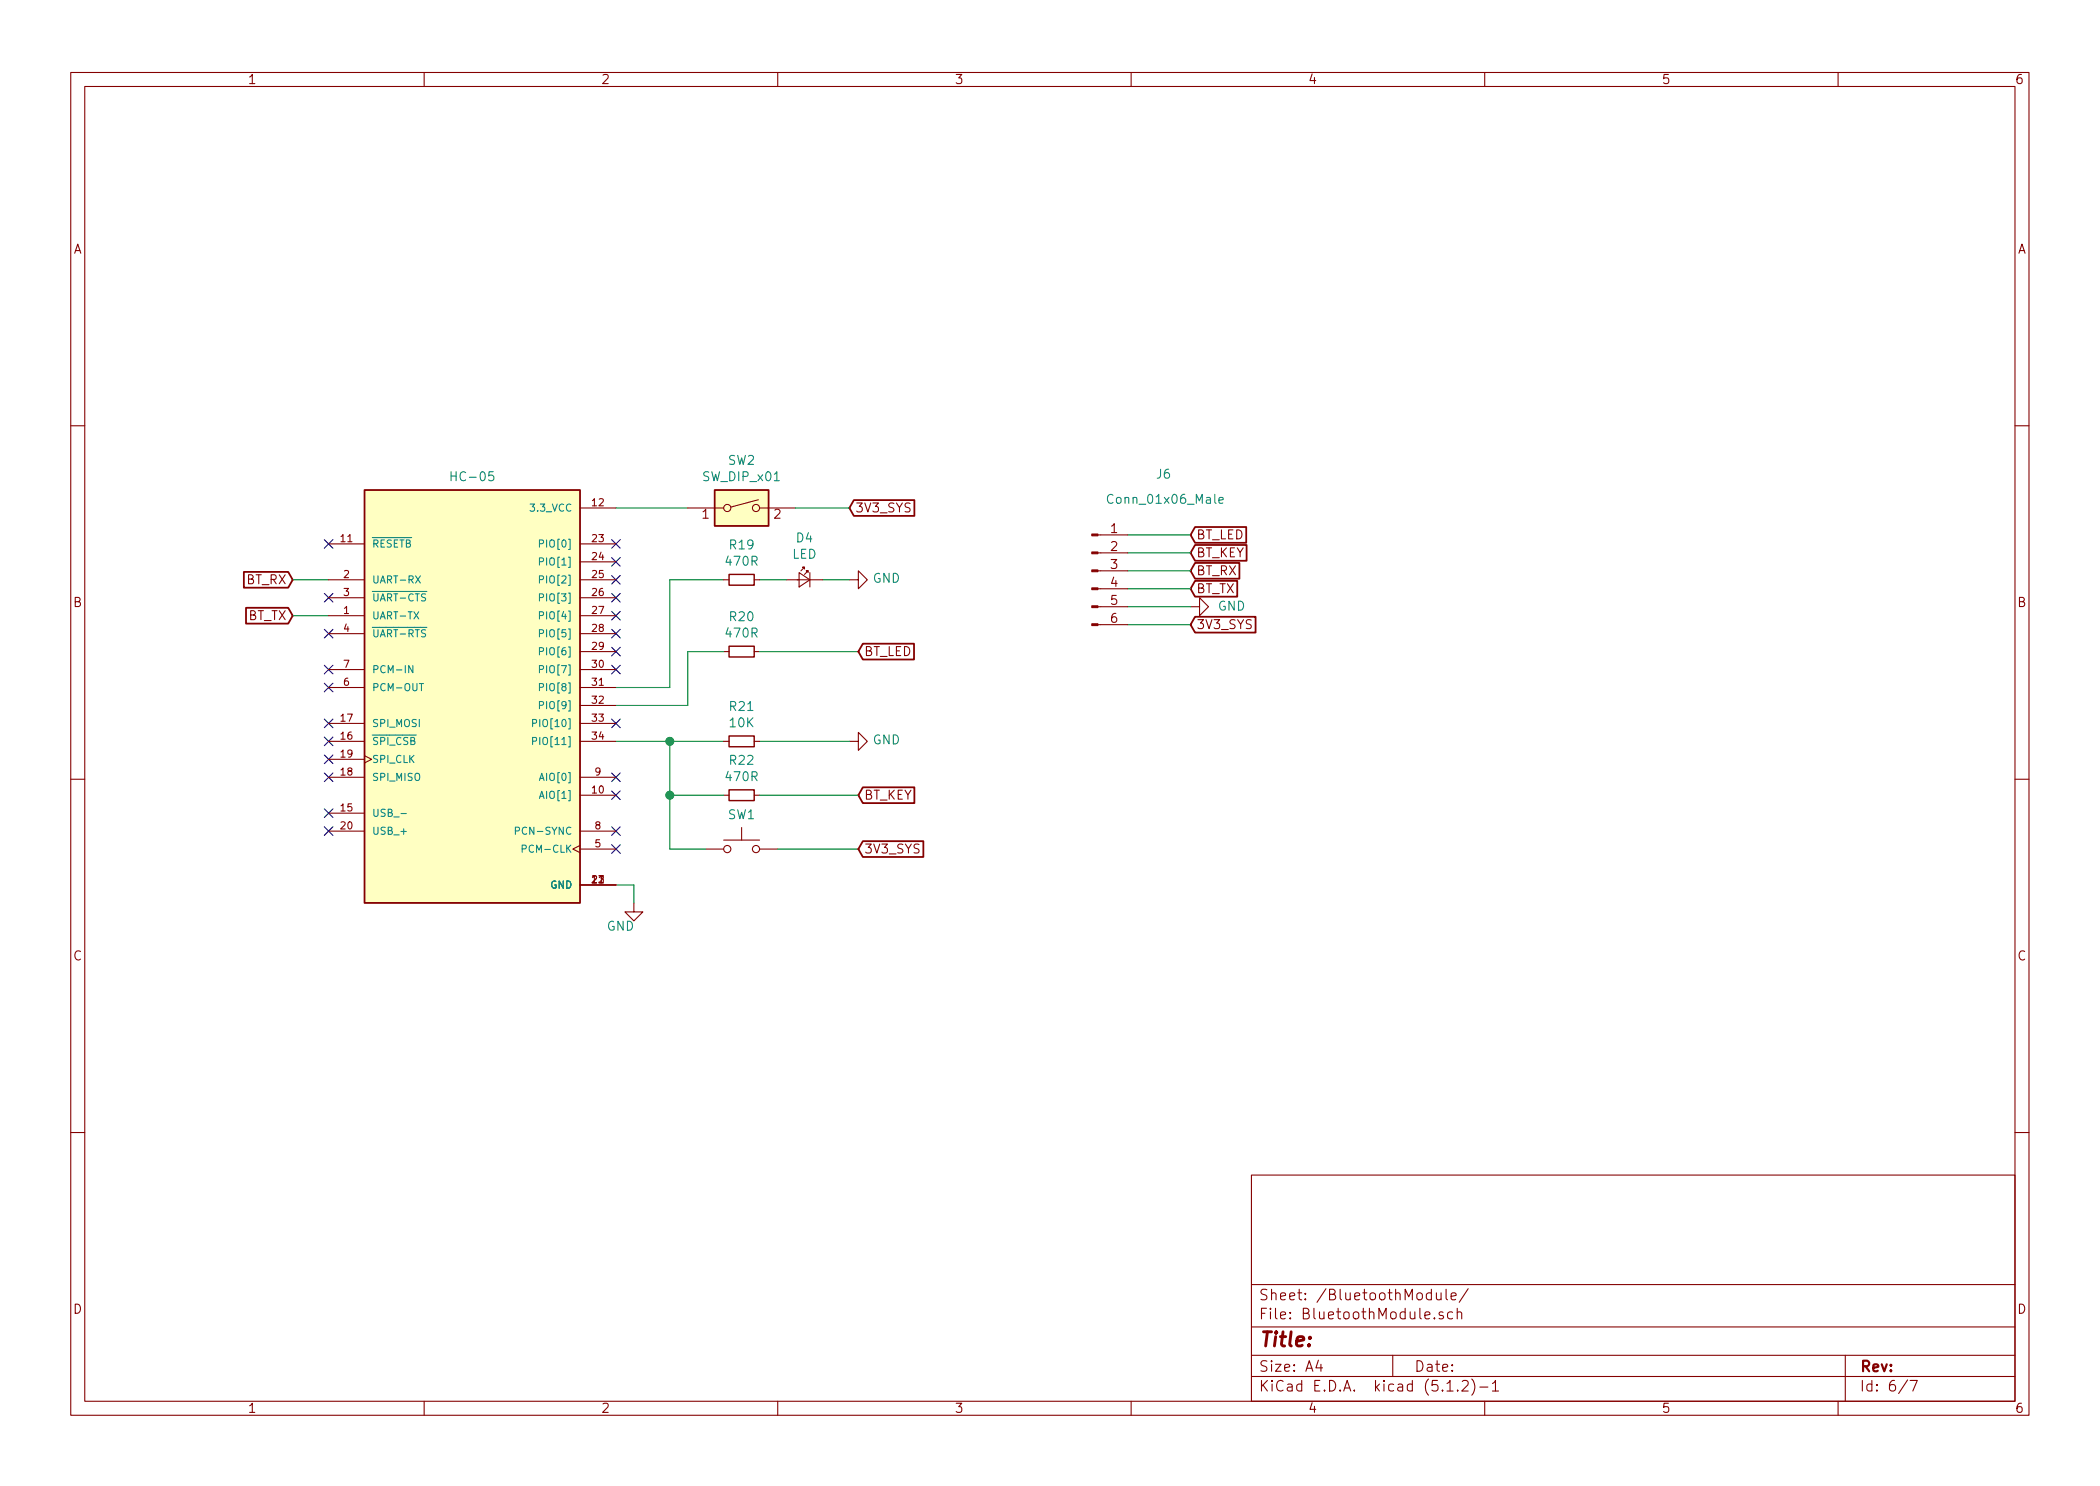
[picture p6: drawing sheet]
<svg xmlns="http://www.w3.org/2000/svg" width="297mm" height="210mm" viewBox="0 0 297 210" stroke-linecap="round" stroke-linejoin="round" font-family="sans-serif">
<g fill="none" stroke="#840000" stroke-width=".15">
<path d="M10 10.3h277v189.9h-277zM12 12.2h273v186.1h-273zM60 10.3v1.9M110 10.3v1.9M160 10.3v1.9M210 10.3v1.9M260 10.3v1.9M10 60.2h2M46.5 77h5.1M82 77h5.1M82 71.9h5.1M82 79.5h5.1"/>
<path d="M97.3 71.9h5.1M107.3 70.7l-3.9 1M107.4 71.9h5.1M155.3 78.2h4.2M155.3 75.7h4.2M285 60.2h2M46.5 82h5.1M46.5 87.1h5.1M46.5 84.6h5.1M46.5 89.7h5.1M46.5 94.7h5.1M46.5 97.3h5.1"/>
<path d="M82 92.2h5.1M82 82h5.1M82 87.1h5.1M82 84.6h5.1M82 89.7h5.1M82 94.7h5.1M82 97.3h5.1M82 99.8h5.1M102.4 92.2h.7M102.4 82h.7M106.7 92.2h.7M106.7 82h.7"/>
<path d="M111.3 82h5M113 81l1.6 1-1.6 1.1zM113.8 80.5v-.2h-.3h.3l-.5 .5M114.3 81v-.2h-.3h.3l-.5 .5M114.6 81v2.1M120.1 82h1.3v-1.2l1.3 1.2-1.3 1.3v-1.3M155.3 88.4h4.2M155.3 85.8h4.2M155.3 83.3h4.2M155.3 80.8h4.2M168.4 85.8h1.3v-1.2l1.2 1.2-1.2 1.3v-1.3M10 110.3h2"/>
<path d="M46.5 104.9h5.1M46.5 115.1h5.1M46.5 102.4h5.1M46.5 110h5.1M46.5 107.4h5.1M46.5 117.6h5.1M51.6 106.9l1 .5-1 .5M82 119.6l-1 .5 1 .5M82 112.5h5.1M82 104.9h5.1M82 102.4h5.1M82 110h5.1"/>
<path d="M82 117.6h5.1M102.4 118.9h5M102.4 112.5h.7M102.4 104.9h.7M104.9 117.1v1.8M106.7 112.5h.7M106.7 104.9h.7M120.1 104.9h1.3v-1.3l1.3 1.3-1.3 1.3v-1.3M285 110.3h2M82 120.1h5.1M82 125.2h5.1M89.7 127.8v1.2h1.2l-1.2 1.3-1.3-1.3h1.3"/>
<path d="M99.8 120.1h2.6M107.4 120.1h2.6M10 160.2h2M177 166.3h108v32h-108zM285 160.2h2M60 198.3v1.9M110 198.3v1.9M160 198.3v1.9M177 194.8h108M177 191.8h108M177 187.8h108M177 181.8h108"/>
<path d="M186.5 192.5l-.4 1h1M186.8 193v1M197 191.8v3M202.5 183a.5 .5 0 0 0-.7 .1v.5a.47 .47 0 0 0 .5 .3l.2-.1M202.5 182.4v1.5M202.9 186.5h.1l-.1 .1-.1-.1h.1v.1M203.2 182.9v.8a.39 .39 0 0 0 .6 .1M203.8 182.9v1M204.1 185.7l-.3-.1-.2 .1v.2a.48 .48 0 0 0 .5 .3l.1 .1-.1 .2-.1 .1-.4-.1M204.5 182.4v1.3l.2 .2M204.7 196.8h.8M205.3 183.4l.7-.1-.1-.3-.4-.1-.2 .2v.7l.2 .1 .4-.1"/>
<path d="M205.5 185.7a.5 .5 0 0 0-.7 0l-.1 .6a.47 .47 0 0 0 .6 .3l.2-.1M206.1 185.7a.38 .38 0 0 1 .7 .1v.8M206.1 185.1v1.5M206.2 196.7v.1l-.1-.1h.1v.1M206.8 195.5l.2-.2h.4a.41 .41 0 0 1 .2 .7l-.8 .8h.9M207.7 182.3l-1.3 2M208.2 195.1a1.71 1.71 0 0 1 0 2.3M209.3 196.3h1.2M210 198.3v1.9M211.1 195.8l.3-.3 .1-.2v1.5M211.1 196.8h.9M260 198.3v1.9"/>
<path d="M261 191.8v6.5M269.8 195.2l-1.2 2M270.2 195.3h1l-.6 1.5"/>
<circle cx="102.9" cy="71.9" r=".51"/>
<circle cx="106.9" cy="71.9" r=".51"/>
<circle cx="102.9" cy="120.1" r=".51"/>
<circle cx="106.9" cy="120.1" r=".51"/>
</g>
<g fill="none" stroke="#840000" stroke-width=".25">
<path d="M51.6 69.3h30.4v58.5h-30.4zM101.1 69.3h7.6v5.1h-7.6zM120.8 70.8h8.5v2.2h-8.5l-.7-1.1zM169 79.6h6.3v2.3h-6.3l-.6-1.1zM169 77.1h7.3v2.2h-7.3l-.6-1.1zM169 74.6h7.3v2.2h-7.3l-.6-1.1zM34.5 80.9h6.3l.6 1.1-.6 1.2h-6.3zM34.8 86h6l.6 1.1-.6 1.1h-6zM122 91.1h7.3v2.2h-7.3l-.6-1.1zM169 82.2h6v2.2h-6l-.6-1.1zM169 87.3h8.6v2.2h-8.6l-.6-1.1zM122 111.4h7.3v2.2h-7.3l-.6-1.1z"/>
<path d="M122 119h8.6v2.3h-8.6l-.6-1.2z"/>
</g>
<g fill="none" stroke="#008400" stroke-width=".15">
<path d="M87.1 71.9h10.2M112.5 71.9h7.6M159.5 78.2h8.9M159.5 75.7h8.9M41.4 82h5.1M41.4 87.1h5.1M102.4 82h-7.7v15.3h-7.6M102.4 92.2h-5.1v7.6h-10.2M107.4 92.2h14M107.4 82h3.9M116.3 82h3.8M159.5 88.4h8.9"/>
<path d="M159.5 83.3h8.9M159.5 80.8h8.9M159.5 85.8h8.9M87.1 104.9h15.3M94.7 104.9v15.2h5.1M94.7 112.5h7.7M107.4 104.9h12.7M107.4 112.5h14M87.1 125.2h2.6v2.6M110 120.1h11.4"/>
</g>
<g fill="#008400" stroke="#008400" stroke-width=".25">
<circle cx="94.7" cy="104.9" r=".51"/>
<circle cx="94.7" cy="112.5" r=".51"/>
</g>
<path d="M103.1 91.4h3.6v1.6h-3.6zM103.1 81.3h3.6v1.5h-3.6zM103.1 111.8h3.6v1.5h-3.6zM103.1 104.1h3.6v1.6h-3.6z" fill="none" stroke="#840000" stroke-width=".2"/>
<g fill="none" stroke="#000084" stroke-width=".15">
<path d="M45.9 76.3l1.2 1.3M47.1 76.3l-1.2 1.3M86.5 78.9l1.2 1.2M86.5 76.3l1.2 1.3M87.7 78.9l-1.2 1.2M87.7 76.3l-1.2 1.3M45.9 94.1l1.2 1.2M45.9 96.7l1.2 1.2M45.9 89l1.2 1.3M45.9 84l1.2 1.2M47.1 94.1l-1.2 1.2M47.1 96.7l-1.2 1.2"/>
<path d="M47.1 89l-1.2 1.3M47.1 84l-1.2 1.2M86.5 94.1l1.2 1.2M86.5 91.6l1.2 1.2M86.5 89l1.2 1.3M86.5 86.5l1.2 1.2M86.5 84l1.2 1.2M86.5 81.4l1.2 1.2M87.7 94.1l-1.2 1.2M87.7 91.6l-1.2 1.2M87.7 89l-1.2 1.3M87.7 86.5l-1.2 1.2"/>
<path d="M87.7 84l-1.2 1.2M87.7 81.4l-1.2 1.2M45.9 117l1.2 1.2M45.9 106.8l1.2 1.2M45.9 109.4l1.2 1.2M45.9 101.7l1.2 1.3M45.9 104.3l1.2 1.2M45.9 114.4l1.2 1.3M47.1 117l-1.2 1.2M47.1 106.8l-1.2 1.2M47.1 109.4l-1.2 1.2M47.1 101.7l-1.2 1.3"/>
<path d="M47.1 104.3l-1.2 1.2M47.1 114.4l-1.2 1.3M86.5 101.7l1.2 1.3M86.5 111.9l1.2 1.2M86.5 109.4l1.2 1.2M86.5 117l1.2 1.2M86.5 119.5l1.2 1.2M87.7 101.7l-1.2 1.3M87.7 111.9l-1.2 1.2M87.7 109.4l-1.2 1.2M87.7 117l-1.2 1.2M87.7 119.5l-1.2 1.2"/>
</g>
<g fill="#ffffc2" stroke="#ffffc2" stroke-width=".14">
<path d="M51.6 69.3h30.4v58.5h-30.4z"/>
<path d="M101.1 69.3h7.6v5.1h-7.6z"/>
</g>
<g fill="none" stroke="#008484" stroke-width=".15">
<path d="M76.3 76.9h.5l.1-.2-.1-.2-.5-.1v1M76.3 79.5l.5-.1 .1-.1-.1-.3-.5-.1v1.1M172.4 70.8l.6-.1v-.3h-.4l-.2 .2 .1 .6h.5M58.4 94.2v1l-.6-1v1M58.5 86.6l.7 1M58.8 81.5l.7 1M59.2 86.6l-.7 1M59.3 96.7h.6M59.4 83.7h1M59.4 88.8h1M59.5 81.5l-.7 1M60.2 84.1h-.5v.3l.4 .2 .1 .2-.2 .2h-.4"/>
<path d="M60.2 89.1l-.5 .1v.3l.4 .2 .1 .2-.2 .2h-.4M76.3 82h.5l.1-.2-.1-.2-.5-.1v1M76.3 84.6l.5-.1 .1-.2-.1-.2-.5-.1v1M76.3 87.1l.5-.1 .1-.1-.1-.3h-.5v1M76.3 89.6h.5l.1-.2-.1-.2-.5-.1v1M76.3 92.2l.5-.1 .1-.1-.1-.3-.5-.1v1.1M76.3 94.7h.5l.1-.2-.1-.2-.5-.1v1M76.3 97.3l.5-.1 .1-.2-.1-.2-.5-.1v1M76.3 99.8l.5-.1 .1-.1-.1-.3h-.5v1M56.7 115.1h.8M72.9 117.6l.5-.1 .1-.1-.1-.3-.5-.1v1.1M75.3 102.3h.5l.1-.4-.6-.1v1"/>
<path d="M75.3 104.9l.5-.1 .1-.4-.6-.1v1.1M76.3 113l.3-1 .4 1M76.3 110.4l.3-1 .4 1M73.9 120.1h.4l.1-.2v-.2l-.5-.1v1"/>
</g>
<g fill="#840000" stroke="#840000" stroke-width=".15">
<path d="M154.4 88.3h.9v.2h-.9z"/>
<path d="M154.4 85.7h.9v.3h-.9z"/>
<path d="M154.4 83.2h.9v.2h-.9z"/>
<path d="M154.4 80.6h.9v.3h-.9z"/>
<path d="M154.4 78.1h.9v.3h-.9z"/>
<path d="M154.4 75.6h.9v.2h-.9z"/>
</g>
<text font-size="2.8" fill="#840000" x="178" y="190.5">Title:</text>
<g font-size="2.1" fill="#840000">
<text x="178" y="184">Sheet: /BluetoothModule/</text>
<text x="178" y="186.7">File: BluetoothModule.sch</text>
<text x="178" y="196.9">KiCad E.D.A. kicad (5.1.2)-1</text>
<text x="178" y="194.1">Size: A4</text>
<text x="200" y="194.1">Date:</text>
<text x="263" y="194.1">Rev:</text>
<text x="263" y="196.9">Id: 6/7</text>
</g>
<g font-size="1.8" fill="#840000">
<text x="35" y="11.9">1</text>
<text x="85" y="11.9">2</text>
<text x="135" y="11.9">3</text>
<text x="185" y="11.9">4</text>
<text x="235" y="11.9">5</text>
<text x="285" y="11.9">6</text>
<text x="10.4" y="35.9">A</text>
<text x="285.4" y="35.9">A</text>
<text x="99.3" y="73.4">1</text>
<text x="109.5" y="73.4">2</text>
<text x="120.9" y="72.5">3V3_SYS</text>
<text x="157.1" y="75.4">1</text>
<text x="157.1" y="78">2</text>
<text x="169.2" y="76.3">BT_LED</text>
<text x="34.8" y="82.7">BT_RX</text>
<text x="157.1" y="80.5">3</text>
<text x="157.1" y="83.1">4</text>
<text x="169.2" y="81.4">BT_RX</text>
<text x="169.2" y="83.9">BT_TX</text>
<text x="169.2" y="78.9">BT_KEY</text>
<text x="10.4" y="85.9">B</text>
<text x="35" y="87.8">BT_TX</text>
<text x="157.1" y="85.6">5</text>
<text x="157.1" y="88.1">6</text>
<text x="169.2" y="89">3V3_SYS</text>
<text x="285.4" y="85.9">B</text>
<text x="122.2" y="92.8">BT_LED</text>
<text x="122.2" y="113.2">BT_KEY</text>
<text x="122.2" y="120.8">3V3_SYS</text>
<text x="10.4" y="135.9">C</text>
<text x="285.4" y="135.9">C</text>
<text x="10.4" y="185.9">D</text>
<text x="285.4" y="185.9">D</text>
<text x="35" y="199.9">1</text>
<text x="85" y="199.9">2</text>
<text x="135" y="199.9">3</text>
<text x="185" y="199.9">4</text>
<text x="235" y="199.9">5</text>
<text x="285" y="199.9">6</text>
</g>
<g font-size="1.8" fill="#008484">
<text x="103" y="65.8">SW2</text>
<text x="64.3" y="68.1">HC-05</text>
<text x="99.5" y="68.1">SW_DIP_x01</text>
<text x="157.2" y="71.3">Conn_01x06_Male</text>
<text x="163.6" y="67.7">J6</text>
<text x="103.3" y="77.7">R19</text>
<text x="112.7" y="76.8">D4</text>
<text x="102.8" y="80.1">470R</text>
<text x="112" y="79.1">LED</text>
<text x="123.4" y="82.5">GND</text>
<text x="103.3" y="87.9">R20</text>
<text x="172.3" y="86.4">GND</text>
<text x="102.8" y="90.2">470R</text>
<text x="103.3" y="100.6">R21</text>
<text x="103.3" y="102.9">10K</text>
<text x="123.4" y="105.3">GND</text>
<text x="102.8" y="110.5">470R</text>
<text x="103.3" y="108.2">R22</text>
<text x="103" y="115.9">SW1</text>
<text x="85.8" y="131.7">GND</text>
</g>
<g font-size="1.4" fill="#840000">
<text x="83.8" y="71.6">12</text>
<text x="48.2" y="76.7">11</text>
<text x="83.8" y="76.7">23</text>
<text x="48.6" y="81.8">2</text>
<text x="83.8" y="79.2">24</text>
<text x="83.8" y="81.8">25</text>
<text x="48.6" y="86.9">1</text>
<text x="48.6" y="84.3">3</text>
<text x="48.6" y="89.4">4</text>
<text x="83.8" y="84.3">26</text>
<text x="83.8" y="86.9">27</text>
<text x="83.8" y="89.4">28</text>
<text x="48.6" y="94.5">7</text>
<text x="83.8" y="91.9">29</text>
<text x="83.8" y="94.5">30</text>
<text x="48.6" y="97">6</text>
<text x="83.8" y="97">31</text>
<text x="83.8" y="99.6">32</text>
<text x="48.2" y="104.6">16</text>
<text x="48.2" y="102.1">17</text>
<text x="48.2" y="107.2">19</text>
<text x="83.8" y="102.1">33</text>
<text x="83.8" y="104.6">34</text>
<text x="48.2" y="109.7">18</text>
<text x="83.8" y="112.3">10</text>
<text x="84.2" y="109.7">9</text>
<text x="48.2" y="114.8">15</text>
<text x="48.2" y="117.3">20</text>
<text x="84.2" y="119.9">5</text>
<text x="84.2" y="117.3">8</text>
<text x="83.8" y="125">21</text>
<text x="84.6" y="125">2</text>
</g>
<g font-size="1.4" fill="#008484">
<text x="52.6" y="77.5">RESETB</text>
<text x="75.3" y="72.4">3.3_VCC</text>
<text x="76.9" y="77.5">PIO[0]</text>
<text x="52.6" y="82.5">UART-RX</text>
<text x="76.9" y="80">PIO[1]</text>
<text x="76.9" y="82.5">PIO[2]</text>
<text x="52.6" y="87.6">UART-TX</text>
<text x="52.6" y="85.1">UART-CTS</text>
<text x="76.9" y="85.1">PIO[3]</text>
<text x="76.9" y="87.6">PIO[4]</text>
<text x="52.6" y="90.2">UART-RTS</text>
<text x="52.6" y="95.2">PCM-IN</text>
<text x="76.9" y="90.2">PIO[5]</text>
<text x="76.9" y="92.7">PIO[6]</text>
<text x="76.9" y="95.2">PIO[7]</text>
<text x="52.6" y="97.8">PCM-OUT</text>
<text x="76.9" y="97.8">PIO[8]</text>
<text x="76.9" y="100.3">PIO[9]</text>
<text x="52.6" y="105.4">SPI_CSB</text>
<text x="52.6" y="102.9">SPI_MOSI</text>
<text x="52.6" y="107.9">SPI_CLK</text>
<text x="76.1" y="102.9">PIO[10]</text>
<text x="76.1" y="105.4">PIO[11]</text>
<text x="52.6" y="110.5">SPI_MISO</text>
<text x="76.8" y="113">AIO[1]</text>
<text x="76.8" y="110.5">AIO[0]</text>
<text x="52.6" y="115.6">USB_-</text>
<text x="52.6" y="118.1">USB_+</text>
<text x="73.6" y="118.1">PCN-SYNC</text>
<text x="74.5" y="120.6">PCM-CLK</text>
<text x="77.9" y="125.7">GND</text>
</g>
</svg>
